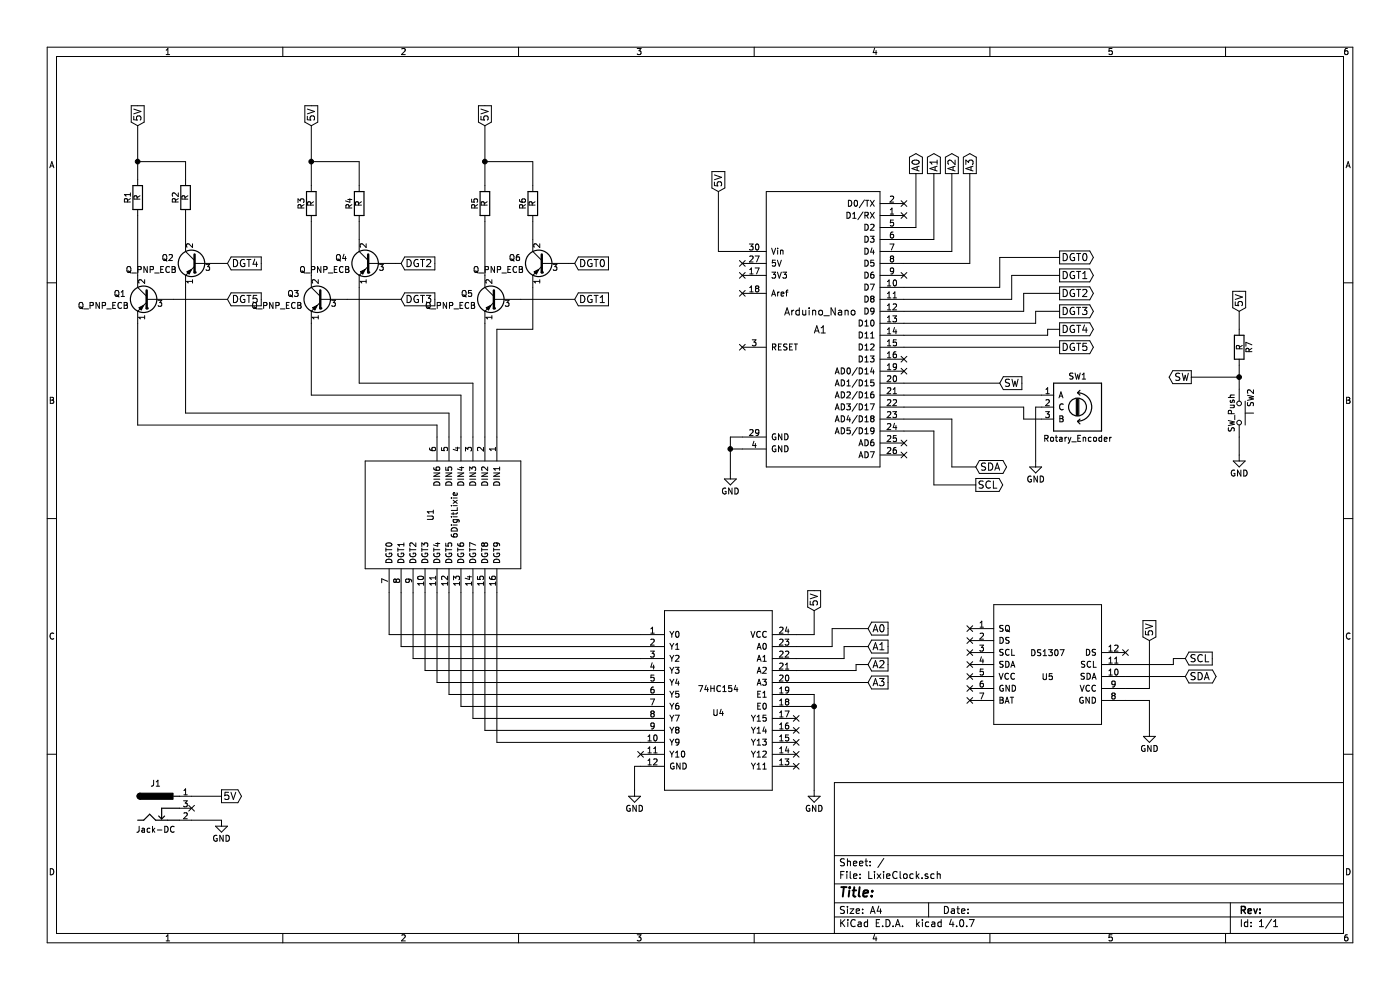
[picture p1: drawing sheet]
EESchema Schematic File Version 2
LIBS:LixieClock-rescue
LIBS:switches
LIBS:LixieClock
LIBS:power
LIBS:device
LIBS:transistors
LIBS:conn
LIBS:linear
LIBS:regul
LIBS:74xx
LIBS:cmos4000
LIBS:adc-dac
LIBS:memory
LIBS:xilinx
LIBS:microcontrollers
LIBS:dsp
LIBS:microchip
LIBS:analog_switches
LIBS:motorola
LIBS:texas
LIBS:intel
LIBS:audio
LIBS:interface
LIBS:digital-audio
LIBS:philips
LIBS:display
LIBS:cypress
LIBS:siliconi
LIBS:opto
LIBS:atmel
LIBS:contrib
LIBS:valves
LIBS:LixieClock-cache
EELAYER 25 0
EELAYER END
$Descr A4 11693 8268
encoding utf-8
Sheet 1 1
Title ""
Date ""
Rev ""
Comp ""
Comment1 ""
Comment2 ""
Comment3 ""
Comment4 ""
$EndDescr
$Comp
L Arduino_Nano A1
U 1 1
P 6850 2750
F 0 "A1" H 6850 2750 60  0000 C CNN
F 1 "Arduino_Nano" H 6850 2900 60  0000 C CNN
F 2 "LixieClock:arduino_nano" H 6850 2750 60  0001 C CNN
F 3 "" H 6850 2750 60  0000 C CNN
	1    6850 2750
	1    0    0    -1  
$EndComp
$Comp
L DS1307 U5
U 1 1
P 8750 5550
F 0 "U5" H 8750 5450 50  0000 C CNN
F 1 "DS1307" H 8750 5650 50  0000 C CNN
F 2 "LixieClock:DS1307_Socket_LongPads" H 8750 5550 50  0001 C CNN
F 3 "DOCUMENTATION" H 8750 5550 50  0001 C CNN
	1    8750 5550
	1    0    0    -1  
$EndComp
$Comp
L 74HC154 U4
U 1 1
P 6000 5850
F 0 "U4" H 6000 5750 50  0000 C CNN
F 1 "74HC154" H 6000 5950 50  0000 C CNN
F 2 "Housings_SOIC:SOIC-24W_7.5x15.4mm_Pitch1.27mm" H 6000 5850 50  0001 C CNN
F 3 "DOCUMENTATION" H 6000 5850 50  0001 C CNN
	1    6000 5850
	1    0    0    -1  
$EndComp
$Comp
L R R6
U 1 1
P 4450 1700
F 0 "R6" V 4530 1700 50  0000 C CNN
F 1 "R" V 4450 1700 50  0000 C CNN
F 2 "Resistors_THT:R_Axial_DIN0207_L6.3mm_D2.5mm_P10.16mm_Horizontal" V 4380 1700 50  0001 C CNN
F 3 "" H 4450 1700 50  0000 C CNN
	1    4450 1700
	-1   0    0    -1  
$EndComp
$Comp
L R R5
U 1 1
P 4050 1700
F 0 "R5" V 4130 1700 50  0000 C CNN
F 1 "R" V 4050 1700 50  0000 C CNN
F 2 "Resistors_THT:R_Axial_DIN0207_L6.3mm_D2.5mm_P10.16mm_Horizontal" V 3980 1700 50  0001 C CNN
F 3 "" H 4050 1700 50  0000 C CNN
	1    4050 1700
	-1   0    0    -1  
$EndComp
$Comp
L R R4
U 1 1
P 3000 1700
F 0 "R4" V 3080 1700 50  0000 C CNN
F 1 "R" V 3000 1700 50  0000 C CNN
F 2 "Resistors_THT:R_Axial_DIN0207_L6.3mm_D2.5mm_P10.16mm_Horizontal" V 2930 1700 50  0001 C CNN
F 3 "" H 3000 1700 50  0000 C CNN
	1    3000 1700
	-1   0    0    -1  
$EndComp
$Comp
L R R2
U 1 1
P 1550 1650
F 0 "R2" V 1630 1650 50  0000 C CNN
F 1 "R" V 1550 1650 50  0000 C CNN
F 2 "Resistors_THT:R_Axial_DIN0207_L6.3mm_D2.5mm_P10.16mm_Horizontal" V 1480 1650 50  0001 C CNN
F 3 "" H 1550 1650 50  0000 C CNN
	1    1550 1650
	-1   0    0    -1  
$EndComp
$Comp
L R R3
U 1 1
P 2600 1700
F 0 "R3" V 2680 1700 50  0000 C CNN
F 1 "R" V 2600 1700 50  0000 C CNN
F 2 "Resistors_THT:R_Axial_DIN0207_L6.3mm_D2.5mm_P10.16mm_Horizontal" V 2530 1700 50  0001 C CNN
F 3 "" H 2600 1700 50  0000 C CNN
	1    2600 1700
	-1   0    0    -1  
$EndComp
$Comp
L R R1
U 1 1
P 1150 1650
F 0 "R1" V 1230 1650 50  0000 C CNN
F 1 "R" V 1150 1650 50  0000 C CNN
F 2 "Resistors_THT:R_Axial_DIN0207_L6.3mm_D2.5mm_P10.16mm_Horizontal" V 1080 1650 50  0001 C CNN
F 3 "" H 1150 1650 50  0000 C CNN
	1    1150 1650
	-1   0    0    -1  
$EndComp
$Comp
L Q_PNP_ECB Q3
U 1 1
P 2700 2500
F 0 "Q3" H 3000 2550 50  0000 R CNN
F 1 "Q_PNP_ECB" H 3300 2450 50  0000 R CNN
F 2 "TO_SOT_Packages_THT:TO-92_Inline_Wide" H 2900 2600 50  0001 C CNN
F 3 "" H 2700 2500 50  0000 C CNN
	1    2700 2500
	-1   0    0    -1  
$EndComp
$Comp
L Q_PNP_ECB Q6
U 1 1
P 4550 2200
F 0 "Q6" H 4850 2250 50  0000 R CNN
F 1 "Q_PNP_ECB" H 5150 2150 50  0000 R CNN
F 2 "TO_SOT_Packages_THT:TO-92_Inline_Wide" H 4750 2300 50  0001 C CNN
F 3 "" H 4550 2200 50  0000 C CNN
	1    4550 2200
	-1   0    0    -1  
$EndComp
$Comp
L Q_PNP_ECB Q5
U 1 1
P 4150 2500
F 0 "Q5" H 4450 2550 50  0000 R CNN
F 1 "Q_PNP_ECB" H 4750 2450 50  0000 R CNN
F 2 "TO_SOT_Packages_THT:TO-92_Inline_Wide" H 4350 2600 50  0001 C CNN
F 3 "" H 4150 2500 50  0000 C CNN
	1    4150 2500
	-1   0    0    -1  
$EndComp
$Comp
L Q_PNP_ECB Q4
U 1 1
P 3100 2200
F 0 "Q4" H 3400 2250 50  0000 R CNN
F 1 "Q_PNP_ECB" H 3700 2150 50  0000 R CNN
F 2 "TO_SOT_Packages_THT:TO-92_Inline_Wide" H 3300 2300 50  0001 C CNN
F 3 "" H 3100 2200 50  0000 C CNN
	1    3100 2200
	-1   0    0    -1  
$EndComp
$Comp
L Q_PNP_ECB Q2
U 1 1
P 1650 2200
F 0 "Q2" H 1950 2250 50  0000 R CNN
F 1 "Q_PNP_ECB" H 2250 2150 50  0000 R CNN
F 2 "TO_SOT_Packages_THT:TO-92_Inline_Wide" H 1850 2300 50  0001 C CNN
F 3 "" H 1650 2200 50  0000 C CNN
	1    1650 2200
	-1   0    0    -1  
$EndComp
$Comp
L Q_PNP_ECB Q1
U 1 1
P 1250 2500
F 0 "Q1" H 1550 2550 50  0000 R CNN
F 1 "Q_PNP_ECB" H 1850 2450 50  0000 R CNN
F 2 "TO_SOT_Packages_THT:TO-92_Inline_Wide" H 1450 2600 50  0001 C CNN
F 3 "" H 1250 2500 50  0000 C CNN
	1    1250 2500
	-1   0    0    -1  
$EndComp
NoConn ~ 5350 6300
$Comp
L GND #PWR2
U 1 1
P 5300 6600
F 0 "#PWR2" H 5300 6350 50  0001 C CNN
F 1 "GND" H 5300 6450 50  0000 C CNN
F 2 "" H 5300 6600 50  0001 C CNN
F 3 "" H 5300 6600 50  0001 C CNN
	1    5300 6600
	1    0    0    -1  
$EndComp
NoConn ~ 6650 6000
NoConn ~ 6650 6100
NoConn ~ 6650 6200
NoConn ~ 6650 6300
NoConn ~ 6650 6400
$Comp
L GND #PWR4
U 1 1
P 6800 6600
F 0 "#PWR4" H 6800 6350 50  0001 C CNN
F 1 "GND" H 6800 6450 50  0000 C CNN
F 2 "" H 6800 6600 50  0001 C CNN
F 3 "" H 6800 6600 50  0001 C CNN
	1    6800 6600
	1    0    0    -1  
$EndComp
Text GLabel 4800 2200 2    60   Input ~ 0
DGT0
Text GLabel 4800 2500 2    60   Input ~ 0
DGT1
Text GLabel 3350 2200 2    60   Input ~ 0
DGT2
Text GLabel 3350 2500 2    60   Input ~ 0
DGT3
Text GLabel 1900 2200 2    60   Input ~ 0
DGT4
Text GLabel 1900 2500 2    60   Input ~ 0
DGT5
$Comp
L GND #PWR3
U 1 1
P 6100 3950
F 0 "#PWR3" H 6100 3700 50  0001 C CNN
F 1 "GND" H 6100 3800 50  0000 C CNN
F 2 "" H 6100 3950 50  0001 C CNN
F 3 "" H 6100 3950 50  0001 C CNN
	1    6100 3950
	1    0    0    -1  
$EndComp
NoConn ~ 6200 2900
NoConn ~ 6200 2450
NoConn ~ 6200 2300
NoConn ~ 6200 2200
NoConn ~ 7550 1700
NoConn ~ 7550 1800
Text GLabel 9900 5650 2    60   BiDi ~ 0
SDA
Text GLabel 9900 5500 2    60   Input ~ 0
SCL
NoConn ~ 8100 5250
NoConn ~ 8100 5350
NoConn ~ 9400 5450
NoConn ~ 8100 5450
NoConn ~ 8100 5550
NoConn ~ 8100 5650
NoConn ~ 8100 5750
NoConn ~ 8100 5850
$Comp
L GND #PWR6
U 1 1
P 9600 6100
F 0 "#PWR6" H 9600 5850 50  0001 C CNN
F 1 "GND" H 9600 5950 50  0000 C CNN
F 2 "" H 9600 6100 50  0001 C CNN
F 3 "" H 9600 6100 50  0001 C CNN
	1    9600 6100
	1    0    0    -1  
$EndComp
Text GLabel 8150 3900 2    60   BiDi ~ 0
SDA
Text GLabel 8150 4050 2    60   Output ~ 0
SCL
NoConn ~ 7550 3700
NoConn ~ 7550 3800
Text GLabel 7250 5250 2    60   Input ~ 0
A0
Text GLabel 7250 5400 2    60   Input ~ 0
A1
Text GLabel 7250 5550 2    60   Input ~ 0
A2
Text GLabel 7250 5700 2    60   Input ~ 0
A3
Text GLabel 7650 1450 1    60   Output ~ 0
A0
Text GLabel 7800 1450 1    60   Output ~ 0
A1
Text GLabel 7950 1450 1    60   Output ~ 0
A2
Text GLabel 8100 1450 1    60   Output ~ 0
A3
Text GLabel 8850 2150 2    60   Output ~ 0
DGT0
Text GLabel 8850 2300 2    60   Output ~ 0
DGT1
Text GLabel 8850 2450 2    60   Output ~ 0
DGT2
Text GLabel 8850 2600 2    60   Output ~ 0
DGT3
Text GLabel 8850 2750 2    60   Output ~ 0
DGT4
Text GLabel 8850 2900 2    60   Output ~ 0
DGT5
NoConn ~ 7550 2300
$Comp
L Rotary_Encoder SW1
U 1 1
P 9000 3400
F 0 "SW1" H 9000 3660 50  0000 C CNN
F 1 "Rotary_Encoder" H 9000 3140 50  0000 C CNN
F 2 "Potentiometers:Potentiometer_Alps_RK09K_Horizontal" H 8900 3560 50  0001 C CNN
F 3 "" H 9000 3660 50  0001 C CNN
	1    9000 3400
	1    0    0    -1  
$EndComp
$Comp
L GND #PWR5
U 1 1
P 8650 3850
F 0 "#PWR5" H 8650 3600 50  0001 C CNN
F 1 "GND" H 8650 3700 50  0000 C CNN
F 2 "" H 8650 3850 50  0001 C CNN
F 3 "" H 8650 3850 50  0001 C CNN
	1    8650 3850
	1    0    0    -1  
$EndComp
NoConn ~ 7550 3000
NoConn ~ 7550 3100
$Comp
L R R7
U 1 1
P 10350 2900
F 0 "R7" V 10430 2900 50  0000 C CNN
F 1 "R" V 10350 2900 50  0000 C CNN
F 2 "Resistors_THT:R_Axial_DIN0207_L6.3mm_D2.5mm_P10.16mm_Horizontal" V 10280 2900 50  0001 C CNN
F 3 "" H 10350 2900 50  0001 C CNN
	1    10350 2900
	1    0    0    -1  
$EndComp
$Comp
L SW_Push SW2
U 1 1
P 10350 3450
F 0 "SW2" H 10400 3550 50  0000 L CNN
F 1 "SW_Push" H 10350 3390 50  0000 C CNN
F 2 "Buttons_Switches_THT:SW_PUSH_6mm_h7.3mm" H 10350 3650 50  0001 C CNN
F 3 "" H 10350 3650 50  0001 C CNN
	1    10350 3450
	0    1    -1   0   
$EndComp
$Comp
L GND #PWR7
U 1 1
P 10350 3800
F 0 "#PWR7" H 10350 3550 50  0001 C CNN
F 1 "GND" H 10350 3650 50  0000 C CNN
F 2 "" H 10350 3800 50  0001 C CNN
F 3 "" H 10350 3800 50  0001 C CNN
	1    10350 3800
	1    0    0    -1  
$EndComp
Text GLabel 9950 3150 0    60   Output ~ 0
SW
Text GLabel 8350 3200 2    60   Input ~ 0
SW
Wire Wire Line
	4450 1850 4450 2000
Wire Wire Line
	4050 1850 4050 2300
Wire Wire Line
	3000 1850 3000 2000
Wire Wire Line
	2600 2300 2600 1850
Wire Wire Line
	1550 2000 1550 1800
Wire Wire Line
	1150 2300 1150 1800
Wire Wire Line
	1150 2700 1150 3550
Wire Wire Line
	1550 2400 1550 3450
Wire Wire Line
	2600 2700 2600 3300
Wire Wire Line
	3000 2400 3000 3200
Wire Wire Line
	4050 2700 4050 3650
Wire Wire Line
	4450 2400 4450 2750
Wire Wire Line
	4450 2750 4150 2750
Wire Wire Line
	4150 2750 4150 3650
Wire Wire Line
	1150 1050 1150 1500
Wire Wire Line
	1150 1350 1550 1350
Wire Wire Line
	1550 1350 1550 1500
Wire Wire Line
	2600 1050 2600 1550
Wire Wire Line
	2600 1350 3000 1350
Wire Wire Line
	3000 1350 3000 1550
Wire Wire Line
	4050 1050 4050 1550
Wire Wire Line
	4050 1350 4450 1350
Wire Wire Line
	4450 1350 4450 1550
Wire Wire Line
	1450 2500 1900 2500
Wire Wire Line
	1850 2200 1900 2200
Wire Wire Line
	3300 2200 3350 2200
Wire Wire Line
	2900 2500 3350 2500
Wire Wire Line
	4750 2200 4800 2200
Wire Wire Line
	4350 2500 4800 2500
Connection ~ 1150 1350
Connection ~ 2600 1350
Connection ~ 4050 1350
Wire Wire Line
	5350 6400 5300 6400
Wire Wire Line
	5300 6400 5300 6600
Wire Wire Line
	6800 5100 6800 5300
Wire Wire Line
	6800 5300 6650 5300
Wire Wire Line
	6650 5800 6800 5800
Wire Wire Line
	6800 5800 6800 6600
Wire Wire Line
	6650 5900 6800 5900
Connection ~ 6800 5900
Wire Wire Line
	6200 3650 6100 3650
Wire Wire Line
	6100 3650 6100 3950
Wire Wire Line
	6200 3750 6100 3750
Connection ~ 6100 3750
Wire Wire Line
	6200 2100 6000 2100
Wire Wire Line
	6000 2100 6000 1600
Wire Wire Line
	9900 5650 9400 5650
Wire Wire Line
	9400 5550 9800 5550
Wire Wire Line
	9800 5550 9800 5500
Wire Wire Line
	9800 5500 9900 5500
Wire Wire Line
	9400 5750 9600 5750
Wire Wire Line
	9600 5750 9600 5350
Wire Wire Line
	9400 5850 9600 5850
Wire Wire Line
	9600 5850 9600 6100
Wire Wire Line
	6650 5700 7250 5700
Wire Wire Line
	7250 5550 7150 5550
Wire Wire Line
	7150 5550 7150 5600
Wire Wire Line
	7150 5600 6650 5600
Wire Wire Line
	6650 5500 7050 5500
Wire Wire Line
	7050 5500 7050 5400
Wire Wire Line
	7050 5400 7250 5400
Wire Wire Line
	7250 5250 6950 5250
Wire Wire Line
	6950 5250 6950 5400
Wire Wire Line
	6950 5400 6650 5400
Wire Wire Line
	8700 3400 8650 3400
Wire Wire Line
	8650 3400 8650 3850
Wire Wire Line
	7550 3500 7950 3500
Wire Wire Line
	7950 3500 7950 3900
Wire Wire Line
	7950 3900 8150 3900
Wire Wire Line
	7550 3600 7800 3600
Wire Wire Line
	7800 3600 7800 4050
Wire Wire Line
	7800 4050 8150 4050
Wire Wire Line
	7550 2900 8850 2900
Wire Wire Line
	7550 2800 8750 2800
Wire Wire Line
	8750 2800 8750 2750
Wire Wire Line
	8750 2750 8850 2750
Wire Wire Line
	7550 2700 8650 2700
Wire Wire Line
	8650 2700 8650 2600
Wire Wire Line
	8650 2600 8850 2600
Wire Wire Line
	7550 2600 8550 2600
Wire Wire Line
	8550 2600 8550 2450
Wire Wire Line
	8550 2450 8850 2450
Wire Wire Line
	7550 2500 8450 2500
Wire Wire Line
	8450 2500 8450 2300
Wire Wire Line
	8450 2300 8850 2300
Wire Wire Line
	7550 2400 8350 2400
Wire Wire Line
	8350 2400 8350 2150
Wire Wire Line
	8350 2150 8850 2150
Wire Wire Line
	8100 2200 7550 2200
Wire Wire Line
	8100 1450 8100 2200
Wire Wire Line
	7950 2100 7550 2100
Wire Wire Line
	7950 1450 7950 2100
Wire Wire Line
	7800 2000 7550 2000
Wire Wire Line
	7800 1450 7800 2000
Wire Wire Line
	7650 1900 7550 1900
Wire Wire Line
	7650 1450 7650 1900
Wire Wire Line
	8700 3300 7550 3300
Wire Wire Line
	7550 3400 8550 3400
Wire Wire Line
	8550 3400 8550 3500
Wire Wire Line
	8550 3500 8700 3500
Wire Wire Line
	10350 2600 10350 2750
Wire Wire Line
	10350 3050 10350 3250
Wire Wire Line
	10350 3650 10350 3800
Connection ~ 10350 3150
Wire Wire Line
	9950 3150 10350 3150
Wire Wire Line
	7550 3200 8350 3200
Wire Wire Line
	3950 3650 3950 3200
Wire Wire Line
	3950 3200 3000 3200
Wire Wire Line
	2600 3300 3850 3300
Wire Wire Line
	3850 3300 3850 3650
Wire Wire Line
	3750 3650 3750 3450
Wire Wire Line
	3750 3450 1550 3450
Wire Wire Line
	1150 3550 3650 3550
Wire Wire Line
	3650 3550 3650 3650
Wire Wire Line
	5350 5300 3250 5300
Wire Wire Line
	3250 5300 3250 4950
Wire Wire Line
	3350 4950 3350 5400
Wire Wire Line
	3350 5400 5350 5400
Wire Wire Line
	3450 4950 3450 5500
Wire Wire Line
	3450 5500 5350 5500
Wire Wire Line
	3550 4950 3550 5600
Wire Wire Line
	3550 5600 5350 5600
Wire Wire Line
	3650 4950 3650 5700
Wire Wire Line
	3650 5700 5350 5700
Wire Wire Line
	3750 4950 3750 5800
Wire Wire Line
	3750 5800 5350 5800
Wire Wire Line
	3850 4950 3850 5900
Wire Wire Line
	3850 5900 5350 5900
Wire Wire Line
	3950 4950 3950 6000
Wire Wire Line
	3950 6000 5350 6000
Wire Wire Line
	4050 4950 4050 6100
Wire Wire Line
	4050 6100 5350 6100
Wire Wire Line
	5350 6200 4150 6200
Wire Wire Line
	4150 6200 4150 4950
$Comp
L 6DigitLixie U1
U 1 1
P 3700 4300
F 0 "U1" H 3700 4200 50  0000 C CNN
F 1 "6DigitLixie" H 3700 4400 50  0000 C CNN
F 2 "LixieClock:6DigitLixie" H 3700 4300 50  0001 C CNN
F 3 "DOCUMENTATION" H 3700 4300 50  0001 C CNN
	1    3700 4300
	0    1    1    0   
$EndComp
$Comp
L Jack-DC J1
U 1 1
P 1300 6750
F 0 "J1" H 1300 6960 50  0000 C CNN
F 1 "Jack-DC" H 1300 6575 50  0000 C CNN
F 2 "Connectors:BARREL_JACK" H 1350 6710 50  0001 C CNN
F 3 "" H 1350 6710 50  0001 C CNN
	1    1300 6750
	1    0    0    -1  
$EndComp
Text GLabel 1850 6650 2    60   Output ~ 0
5V
Wire Wire Line
	1600 6650 1850 6650
Wire Wire Line
	1600 6850 1850 6850
NoConn ~ 1600 6750
Text GLabel 1150 1050 1    60   Input ~ 0
5V
Text GLabel 2600 1050 1    60   Input ~ 0
5V
Text GLabel 4050 1050 1    60   Input ~ 0
5V
Text GLabel 10350 2600 1    60   Input ~ 0
5V
Text GLabel 6000 1600 1    60   Input ~ 0
5V
Text GLabel 6800 5100 1    60   Input ~ 0
5V
Text GLabel 9600 5350 1    60   Input ~ 0
5V
$Comp
L GND #PWR1
U 1 1
P 1850 6850
F 0 "#PWR1" H 1850 6600 50  0001 C CNN
F 1 "GND" H 1850 6700 50  0000 C CNN
F 2 "" H 1850 6850 50  0001 C CNN
F 3 "" H 1850 6850 50  0001 C CNN
	1    1850 6850
	1    0    0    -1  
$EndComp
$EndSCHEMATC
